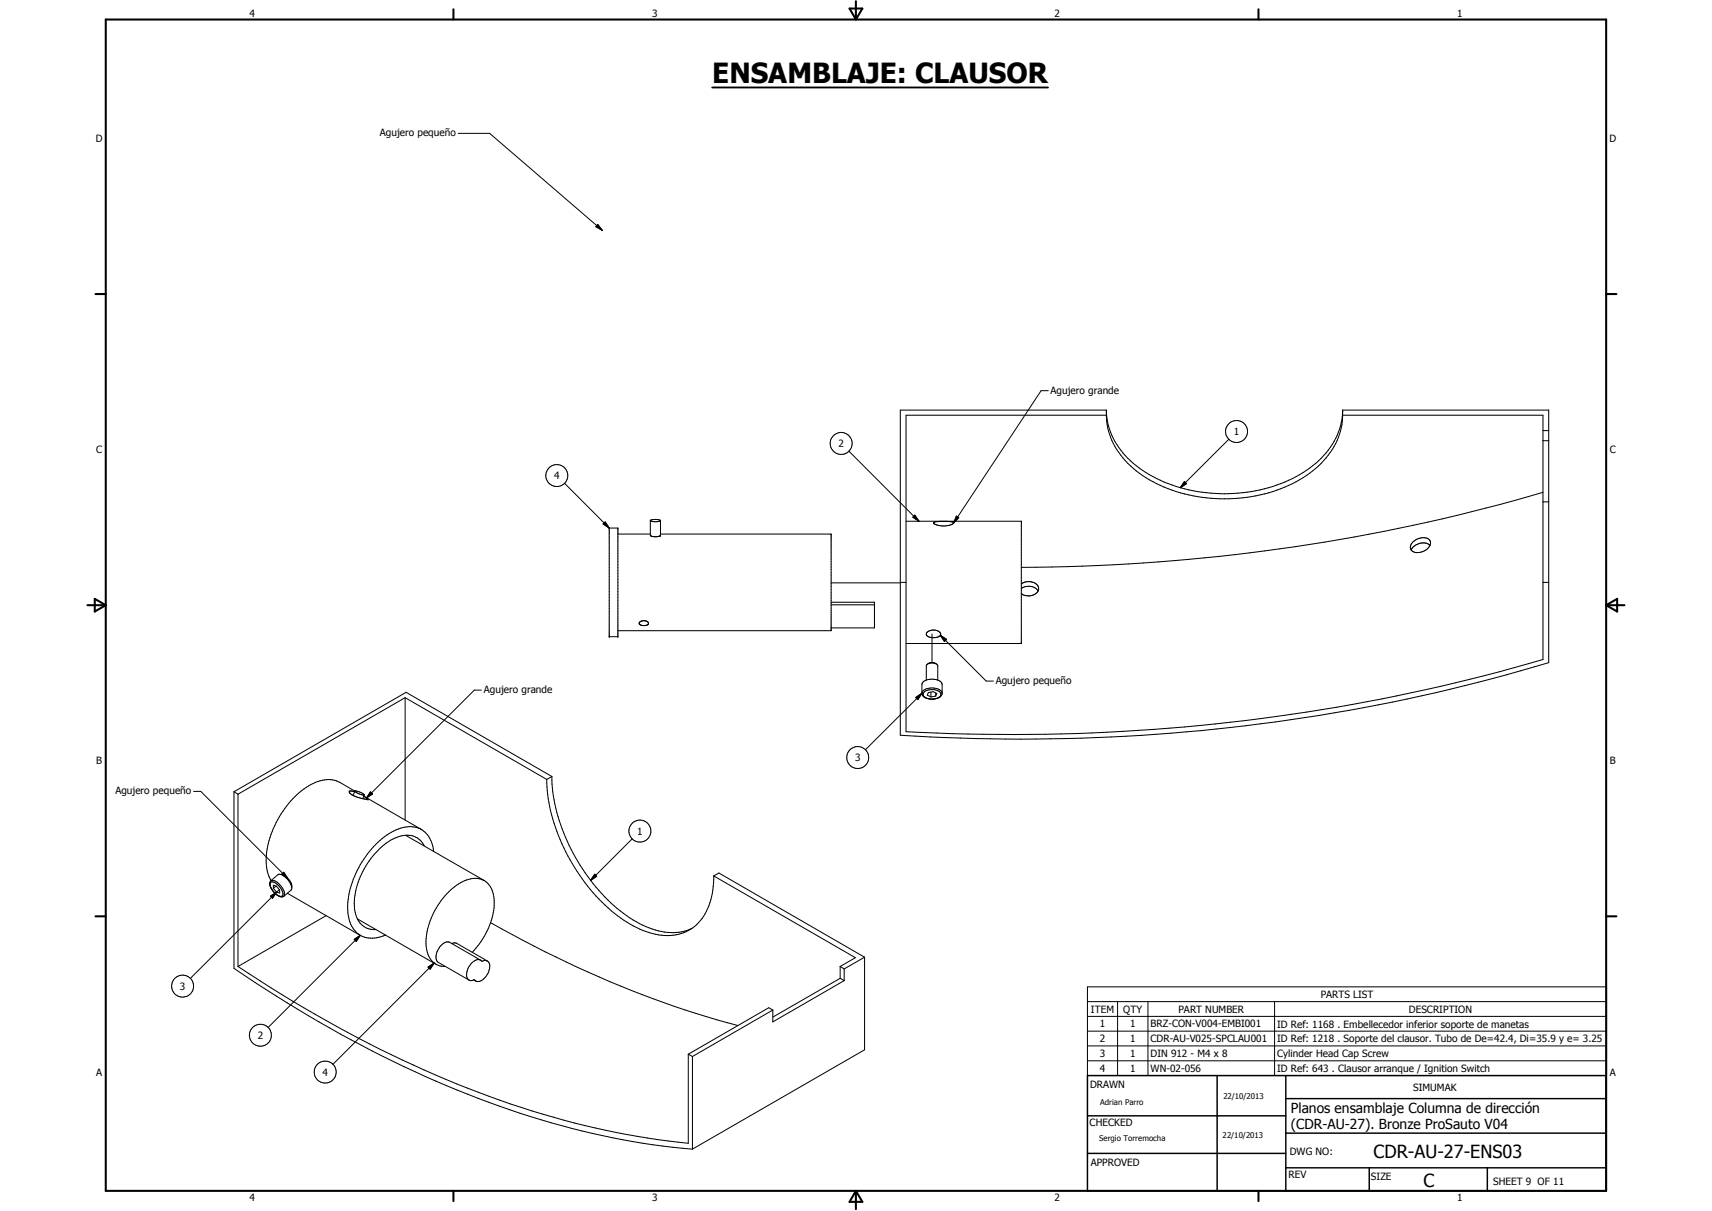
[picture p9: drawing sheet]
<svg xmlns="http://www.w3.org/2000/svg" width="594mm" height="420mm" viewBox="0 0 594 420" stroke-linecap="round" stroke-linejoin="round" font-family="sans-serif">
<g fill="none" stroke="#000" stroke-width=".35">
<path d="M159 46.3h10.9l39.1 33.6M207.4 77.9l1.6 2-2.2-1.2zM363.8 135.6h-2.5l-30.4 45.8M294.6 156.5l24.3 24.3M383.9 144.1h-69.5v109.8a659.6 659.6 0 0 0 221-25.1v-84.7h-69.5M383.9 142.3h-71.5v112.8a640.2 640.2 0 0 0 225-25.2v-87.6h-71.5M383.9 142.3a26 26 0 0 0 12.6 20.9l2.3 1.5 5.1 2.6 5.7 1.9M383.9 144.1a26 26 0 0 0 12.6 20.9 53.9 53.9 0 0 0 56.8 0 26 26 0 0 0 12.6-20.9M383.9 142.3v1.8M426.4 152.4l-16.8 16.8M465.9 142.3v1.8M465.9 142.3a25.8 25.8 0 0 1-12.6 20.9 53.8 53.8 0 0 1-43.7 6"/>
<path d="M535.4 149.4h2M535.4 152.9h2M195.9 167.7l15.5 15.5M317.5 178.7l1.4 2.1-2.1-1.3zM331.9 179.1l.8 .5-1.8 1.8zM411 167.1l.7 .7-2.1 1.4zM535.4 174.1h2M535.4 170.8a656 656 0 0 1-181 26M209.3 181.8l.7-.7 1.4 2.1zM211.4 183.2h3v37.7h-3zM214.4 185.3h11.3M225.7 180.6l1.4 .4h1.2l.8-.4"/>
<path d="M225.7 180.6v5.2M225.7 180.6l1.7-.4 1.7 .4M225.7 185.8h.1M229.1 180.6h.1M229.2 185.3h59.2v33.5h-74M229.2 180.6l-.1 5.2-1.4 .4-1.9-.4M314.4 180.8h40v42.5h-40M326.1 180.9l-1.8 .2a.42 .42 0 0 0-.4 .5 .42 .42 0 0 0 .6 .3 6.8 6.8 0 0 0 6.4-.4v-.1M328.8 180.9l2.1 .5M490.2 188.1a4.4 4.4 0 0 1 5.9-.6 2.92 2.92 0 0 1-2.2 3.8l-1 .3a2.31 2.31 0 0 1-3.5-2.2zM496.2 189.3a4.3 4.3 0 0 0-6.2 .9l-.3 .6M222.2 215.7a2.05 2.05 0 0 1 2.8 .6l-.3 .5-.8 .2-1.5-.1a.67 .67 0 0 1-.5-.5 .67 .67 0 0 1 .3-.7z"/>
<path d="M225 216.5l-.1 .1M288.4 202.2h24M288.4 209h15v8.8h-15M288.4 209.8h15M312.4 202.1h2M321.6 219.5l.7-.6 1.1-.3 2.1 .3a1.07 1.07 0 0 1 .9 1.2 1.07 1.07 0 0 1-1.1 1 4.9 4.9 0 0 1-3.2-.2 .88 .88 0 0 1-.5-1.4zM354.4 202.6l1.6-.7 1.5-.1a2.62 2.62 0 0 1 2.7 3.3 4.3 4.3 0 0 1-5.2 1.3l-.6-.4M354.4 204.1a4.3 4.3 0 0 1 5.8 .9M535.4 202.1h2M167 239.4h-2.4l-37.4 37.5M321.9 230.4a2.44 2.44 0 0 1 3.1 0M323.4 220v9.9"/>
<path d="M324.9 230.4a2.56 2.56 0 0 0-3.5 .7v4.9M324.9 230.4l.5 .5v5.1M326.3 220.4l2.2 1.4-.8 .7zM326.3 220.4l15.9 15.9h2.5M140.6 242.1l49.1 28.3M140.6 242.1v42.4M140.6 242.1l-58 33.4M317.8 242l2.1-1.5-1.4 2.2zM319.9 240.5v-3a3.3 3.3 0 0 1 4-1.8 2.67 2.67 0 0 1 3 1.8v3M319.9 240.5a2.75 2.75 0 0 0 2.9 2.1l1.6-.1M319.9 240.5a3.5 3.5 0 0 1 4.4-1.7 2.62 2.62 0 0 1 2.6 1.7M319.9 240.5l-19.6 19.6"/>
<path d="M323 240.1v1.7M324.4 242.4a1.82 1.82 0 0 0 2-1.9 4.3 4.3 0 0 0-6 0 1.7 1.7 0 0 0 1.8 1.9l.9 .1M324.4 242.4l-.9 .1M324.7 241.5l.4-.9-1.3-.6-1.7 .3-.3 .9 1.2 .6M324.7 241.5l-1.7 .3M324.7 240.5v1M326.9 240.5a2.49 2.49 0 0 1-2.5 2M67.2 274.6h2.5l30.4 30.4 .9 1.2 .3 1.5M81.2 274.7l1.4 .8M81.2 274.7v61.3a390 390 0 0 0 106.5 52.5 253.9 253.9 0 0 0 52.6 10.2M82.6 275.5v59.8M123.1 274.7l-1.1-.3a.48 .48 0 0 0-.6 0 .48 .48 0 0 0-.1 .7 11.6 11.6 0 0 0 6.3 2.2"/>
<path d="M123.1 274.5l2 1.1 1.3 .2M123.1 274.5l-5.2-3.1a11.3 11.3 0 0 0-11.6 1.8 33 33 0 0 0-13.9 26.2 12.5 12.5 0 0 0 1.7 6.1M123.1 274.5l1.6 .2 1.7 1.1M123.1 274.5l-.6 1.5M126.2 276.3l1 .6M126.2 276.2l20 11.6M126.4 275.8l-.5 1.3M127.2 276.9l.5 .3M127.6 277.3l-.1 .1M127.7 277.2v.1M127.7 277.3h-.1M128.6 274.7l.7 .8-2.1 1.4z"/>
<path d="M189.7 270.4a63 63 0 0 0 14.2 37 45.9 45.9 0 0 0 22.5 16.5 15.3 15.3 0 0 0 19.9-10.7l.9-3.2 .5-6.1M191.5 269.4l-50.6-29.2-59.7 34.5M191.5 269.4a62.6 62.6 0 0 0 13.4 36 47 47 0 0 0 22.5 17.3 17.6 17.6 0 0 0 12.7-.6M191.5 269.4l-1.8 1M140.8 289.8l27.3 15.7M147.2 293.5a6.9 6.9 0 0 0-9.4-3 25.5 25.5 0 0 0-13.2 14.7 18.4 18.4 0 0 0-.7 13.4 6.4 6.4 0 0 0 6.6 3.9M150.5 295.4a8.5 8.5 0 0 0-7.8-8.6 18.7 18.7 0 0 0-13.8 7.8 32.4 32.4 0 0 0-8.2 22.2 8.5 8.5 0 0 0 9.2 8.7l3.9-1.1M219.4 291l-14.5 14.5M93.8 310.9l2.2-1.4-1.4 2.2zM94 305.6a1.93 1.93 0 0 0 0 2.5l.7 1M94 305.6a3.4 3.4 0 0 1 3.7 2 2.92 2.92 0 0 1 .8 3.3M94.5 308.7a1.82 1.82 0 0 1-.3-2.7 4.8 4.8 0 0 1 3.9 4.7 2.41 2.41 0 0 1-3.1-1.3l-.3-.3"/>
<path d="M94.7 309.1a4.7 4.7 0 0 0 3 2.1l.8-.3M94.9 308.2v-1.1l1 .4 1.1 1.3 .1 1-1.1-.3M94.9 308.2l1.1 1.3M95.8 307.4l-.9 .8M96 309.5l-30 30M96.9 308.7l-.9 .8M97.7 303.3l.8-.7 1.4 2.2zM98.5 304l1.1 .5M98.6 304a1.95 1.95 0 0 0-2.2-.5l-2.4 2.1M98.6 304l1.6 1.6 1 2.1M99.7 309.9l25.3 14.6M101.1 306.7l-.1 .2"/>
<path d="M101.2 307.7l-.2 1.2-2.5 2M101.3 307.7l-.1 .1M113.2 317.7l-30.6 17.6M124 318.8l27.3 15.8M206.4 303.3l.6 .7-2.1 1.5zM247.7 303.9l1.8-1 50.5 29.2M247.7 303.9l49.1 28.4-5.3 3M82.6 335.3a398.4 398.4 0 0 0 105.7 51.2 266.8 266.8 0 0 0 50.5 10.2v-30.9M122.9 325.9l2.1-1.4-1.4 2.1zM125 324.5l-32 32M148.5 335.5l2.2-1.4-1.4 2.2zM150.7 334.1l-35.2 35.2"/>
<path d="M156.8 327.4l1.5-.2 10.8 6.2M163.9 330.4a25.6 25.6 0 0 0 7.5-18.7 6.7 6.7 0 0 0-6.8-6.9 17 17 0 0 0-12.1 8.5 22.9 22.9 0 0 0-4.4 16.4 6.4 6.4 0 0 0 6.5 5.6M164.5 340l.6 .4M166.7 333.1l-10.6-6.1a3.1 3.1 0 0 0-3.5 1.5 5.2 5.2 0 0 0-1.2 4.5l.7 .9 10.6 6.1M169.1 333.4l-.9-.2-1 .4a1.89 1.89 0 0 0-2.9 0 5.3 5.3 0 0 0-2 6l.4 .4M169.1 333.4a3.2 3.2 0 0 1 .2 4.3 3.8 3.8 0 0 1-4 2.7l-.7-.5-1 .3-.9-.2M170.2 320.1a362.6 362.6 0 0 0 85.9 35.7M291.5 335.3l1.4 .9M291.5 335.3v4.1M291.5 339.4l1.4 .8M291.5 339.4l-23.3 13.5M292.9 336.2v4"/>
<path d="M300 332.1l-7.1 4.1M300 332.1v32.1l-59.7 34.5M268.2 350.4l-1.4-.8-28 16.2M268.2 350.4l-27.9 16.2M292.9 340.2l-24.7 14.3v-4.1M377.4 342.4h180.1v30.8h-180.1zM377.4 347.5h180.1M377.4 352.6h180.1M377.4 357.8h180.1M387.8 347.5v25.7M398.3 347.5v25.7M442.3 347.5v25.7"/>
<path d="M238.8 365.8l1.5 .8M240.3 366.6v32.1M377.4 362.9h180.1M377.4 368h180.1"/>
<circle cx="291.9" cy="153.8" r="3.8"/>
<circle cx="429.1" cy="149.7" r="3.8"/>
<circle cx="193.2" cy="165" r="3.8"/>
<circle cx="297.6" cy="262.8" r="3.8"/>
<circle cx="222.1" cy="288.4" r="3.8"/>
<circle cx="63.4" cy="342.1" r="3.8"/>
<circle cx="90.3" cy="359.2" r="3.8"/>
<circle cx="112.8" cy="372" r="3.8"/>
</g>
<g fill="#000">
<circle cx="229.1" cy="185.8" r=".18"/>
<circle cx="303.4" cy="209" r=".18"/>
<circle cx="211.4" cy="220.9" r=".18"/>
<circle cx="214.4" cy="220.9" r=".18"/>
<circle cx="127.7" cy="277.3" r=".18"/>
</g>
<g fill="none" stroke="#000" stroke-width=".71">
<path d="M36.7 6.8h520.7v406.4h-520.7zM157.3 3.2v3.6M294.8 3h4.4l-2.2 3.8zM297 .4v6.4M436.7 3.2v3.6M33.1 102h3.6M557.4 102h3.5M30.3 210h6.4M32.9 207.8l3.8 2.2-3.8 2.2zM557.4 210h6.3M557.4 210l3.8-2.2v4.4zM33.1 317.9h3.6"/>
<path d="M557.4 317.9h3.5M157.3 413.2v3.5M297 413.2v6.3M297 413.2l2.2 3.8h-4.4zM436.7 413.2v3.5"/>
</g>
<path d="M377.4 373.2h180v40h-180zM422.4 373.2v40M446.2 373.2v40M377.4 387.1h68.8M446.2 393.1h111.2M446.2 381.2h111.2M377.4 400.2h68.8M446.2 405.2h111.2M475.1 405.2v8M516.1 405.2v8" fill="none" stroke="#000" stroke-width=".51"/>
<g fill="#000">
<path d="M207.4 77.9l1.6 2-2.2-1.2zM317.5 178.7l1.4 2.1-2.1-1.3zM331.9 179.1l.8 .5-1.8 1.8zM411 167.1l.7 .7-2.1 1.4zM209.3 181.8l.7-.7 1.4 2.1zM326.3 220.4l2.2 1.4-.8 .7zM317.8 242l2.1-1.5-1.4 2.2zM128.6 274.7l.7 .8-2.1 1.4zM93.8 310.9l2.2-1.4-1.4 2.2zM97.7 303.3l.8-.7 1.4 2.2zM206.4 303.3l.6 .7-2.1 1.5zM122.9 325.9l2.1-1.4-1.4 2.1z"/>
<path d="M148.5 335.5l2.2-1.4-1.4 2.2z"/>
</g>
<path d="M247.1 30.4h116.6" fill="none" stroke="#000" stroke-width=".63"/>
<text font-size="9.6" x="247.2" y="28.8">ENSAMBLAJE: CLAUSOR</text>
<g font-size="6.3">
<text x="476.6" y="401.6">CDR-AU-27-ENS03</text>
<text x="493.9" y="411.8">C</text>
</g>
<g font-size="4.8">
<text x="447.9" y="386.1">Planos ensamblaje Columna de dirección</text>
<text x="447.9" y="391.8">(CDR-AU-27). Bronze ProSauto V04</text>
</g>
<g font-size="3.5">
<text x="86.6" y="5.8">4</text>
<text x="226.3" y="5.8">3</text>
<text x="365.9" y="5.8">2</text>
<text x="505.6" y="5.8">1</text>
<text x="131.8" y="47.3">Agujero pequeño</text>
<text x="33.3" y="49.4">D</text>
<text x="558.5" y="49.4">D</text>
<text x="364.6" y="136.6">Agujero grande</text>
<text x="291" y="155.2">2</text>
<text x="428.2" y="151">1</text>
<text x="33.4" y="157.3">C</text>
<text x="558.6" y="157.3">C</text>
<text x="192.3" y="166.3">4</text>
<text x="345.5" y="237.3">Agujero pequeño</text>
<text x="167.9" y="240.4">Agujero grande</text>
<text x="33.4" y="265.2">B</text>
<text x="296.7" y="264.1">3</text>
<text x="558.6" y="265.2">B</text>
<text x="40" y="275.6">Agujero pequeño</text>
<text x="221.1" y="289.6">1</text>
<text x="62.4" y="343.5">3</text>
<text x="458.3" y="346.2">PARTS LIST</text>
<text x="378.6" y="351.3">ITEM</text>
<text x="389.8" y="351.4">QTY</text>
<text x="408.9" y="351.3">PART NUMBER</text>
<text x="488.9" y="351.4">DESCRIPTION</text>
<text x="381.6" y="356.4">1</text>
<text x="392.1" y="356.4">1</text>
<text x="399.3" y="356.5">BRZ-CON-V004-EMBI001</text>
<text x="443.2" y="356.5">ID Ref: 1168 . Embellecedor inferior soporte de manetas</text>
<text x="89.4" y="360.5">2</text>
<text x="381.6" y="361.6">2</text>
<text x="392.1" y="361.6">1</text>
<text x="399.3" y="361.6">CDR-AU-V025-SPCLAU001</text>
<text x="443.2" y="361.7">ID Ref: 1218 . Soporte del clausor. Tubo de De=42.4, Di=35.9 y e= 3.25</text>
<text x="381.6" y="366.7">3</text>
<text x="381.6" y="371.9">4</text>
<text x="392.1" y="366.7">1</text>
<text x="392.1" y="371.9">1</text>
<text x="399.3" y="366.8">DIN 912 - M4 x 8</text>
<text x="399.3" y="371.9">WN-02-056</text>
<text x="443.2" y="366.8">Cylinder Head Cap Screw</text>
<text x="443.2" y="371.9">ID Ref: 643 . Clausor arranque / Ignition Switch</text>
<text x="33.4" y="373.2">A</text>
<text x="111.9" y="373.2">4</text>
<text x="378.3" y="377.6">DRAWN</text>
<text x="558.6" y="373.2">A</text>
<text x="490.4" y="378.5">SIMUMAK</text>
<text x="378.1" y="390.8">CHECKED</text>
<text x="447.6" y="400.6">DWG NO:</text>
<text x="378.5" y="404.4">APPROVED</text>
<text x="447.2" y="408.8">REV</text>
<text x="475.7" y="409.2">SIZE</text>
<text x="518.2" y="411.3">SHEET 9 OF 11</text>
<text x="86.6" y="416.7">4</text>
<text x="226.3" y="416.7">3</text>
<text x="365.9" y="416.7">2</text>
<text x="505.6" y="416.7">1</text>
</g>
<g font-size="2.7">
<text x="381.8" y="383.3">Adrian Parro</text>
<text x="424.5" y="381.4">22/10/2013</text>
<text x="381.4" y="395.9">Sergio Torremocha</text>
<text x="424.3" y="394.9">22/10/2013</text>
</g>
</svg>
